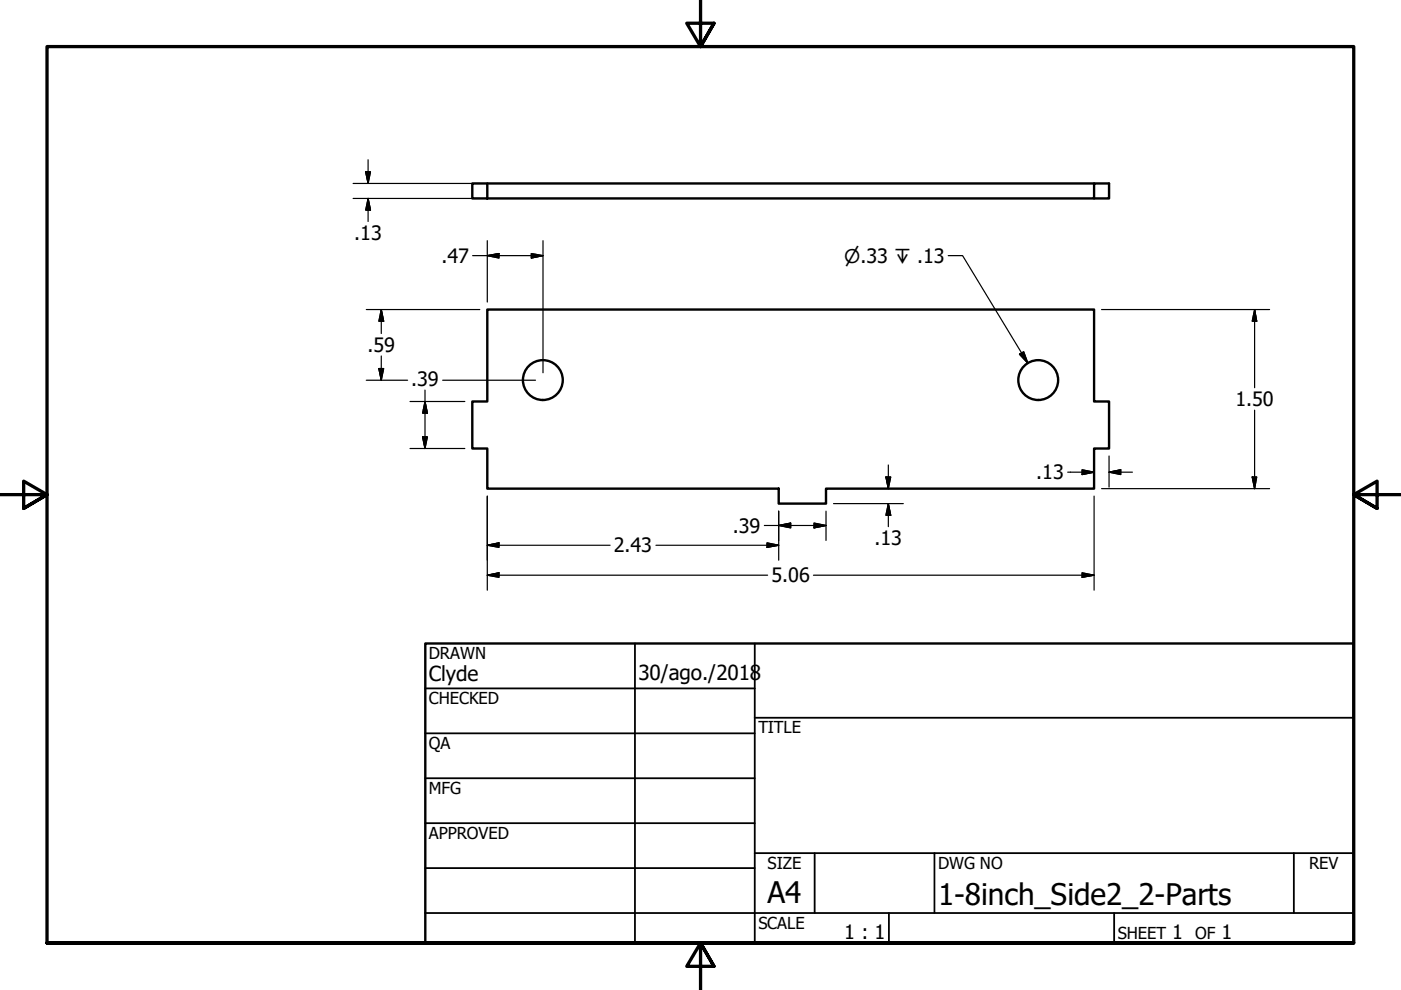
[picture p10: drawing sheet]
<svg xmlns="http://www.w3.org/2000/svg" width="297mm" height="210mm" viewBox="0 0 297 210" stroke-linecap="round" stroke-linejoin="round" font-family="sans-serif">
<g fill="none" stroke="#000" stroke-width=".51">
<path d="M100.1 38.9h3.2v3.2h-3.2zM103.3 38.9h128.7M103.3 42.1h128.7v-3.2h3.1v3.2h-3.1M103.3 65.6h128.7v19.5h3.1v10h-3.1v8.5h-56.9v3.2h-10v-3.2h-61.8v-8.5h-3.2v-10h3.2zM90.2 136.4h196.8v63.5h-196.8z"/>
<circle cx="115.1" cy="80.6" r="4.2"/>
<circle cx="220.1" cy="80.6" r="4.2"/>
</g>
<path d="M148.5 -.1v10l-2.9-5h5.8l-2.9 5 2.9-5M0 104.9h10l-5-2.9v5.8l5-2.9-5 2.9M297 104.9h-10l5-2.9v5.8l-5-2.9 5 2.9M10 199.9v-190h277v190h-277h277M151.4 204.9l-2.9-5 2.9 5h-5.8l2.9-5v10" fill="none" stroke="#000" stroke-width=".7"/>
<g fill="none" stroke="#000" stroke-width=".38">
<path d="M134.6 136.4v63.5M160 136.4v63.5M90.2 146h69.8M90.2 155.5h69.8M160 152.2h127M90.2 165h69.8M90.2 174.5h69.8M90.2 184.1h69.8M90.2 193.6h196.8M160 180.9h127M172.7 180.9v12.7M188.5 193.6v6.3"/>
<path d="M198.1 180.9v12.7M236.2 193.6v6.3M274.3 180.9v12.7"/>
</g>
<g fill="none" stroke="#000" stroke-width=".25">
<path d="M74.9 38.9h26.8M77.5 36.4l.5 2.5zM77.5 36.4h1l-.5 2.5zM78 33.9v5M74.9 42.1h26.8M78 42.1l.5 2.4zM78 42.1l.5 2.4h-1zM78 42.1v4.9M100.2 54.2h14.9M103.3 54.2l2.5-.4zM103.3 54.2l2.5-.4v.9zM103.3 51v13"/>
<path d="M112.6 54.7l2.5-.5zM112.6 53.8l2.5 .4-2.5 .5zM115.1 51v28M201 54.2h3.1l13.8 22.8M77.7 65.6h24M80.3 78.1l.5 2.5zM80.3 78.1h1l-.5 2.5zM80.8 65.6l.5 2.5zM80.8 65.6l.5 2.5h-1zM80.8 65.6v5.1M80.8 75.5v5.1M216.2 75.1l1.7 1.9z"/>
<path d="M216.2 75.1l.8-.5 .9 2.4zM233.6 65.6h35.6M266 65.6l.4 2.5zM266 65.6l.4 2.5h-.9zM266 65.6v16.6M77.7 80.6h8.7M86.9 85.1h11.7M86.9 95.1h11.7M89.6 92.6l.5 2.5zM89.6 92.6h1l-.5 2.5zM90.1 85.1l.5 2.5zM90.1 85.1l.5 2.5h-1z"/>
<path d="M90.1 82.7v12.4M93.9 80.6h19.6M188.3 98.6v5M229.4 99.6l2.6 .5-2.6 .5zM235.1 96.7v6.6M266 87v16.6M103.3 115.6l2.5-.5zM103.3 115.6l2.5-.5v.9zM103.3 105.2v19.9M103.3 115.6h26M139.1 115.6h26M162.1 111.4h13"/>
<path d="M162.6 116l2.5-.4zM162.6 115.1l2.5 .5-2.5 .4zM165.1 111.4l2.5-.5zM165.1 111.4l2.5-.5v1zM165.1 108.4v10.4M172.6 111.9l2.5-.5zM172.6 110.9l2.5 .5-2.5 .5zM175.1 108.4v6.2M176.7 106.8h14.8M187.8 101.1l.5 2.5zM187.8 101.1h1l-.5 2.5zM188.3 106.8l.5 2.5z"/>
<path d="M188.3 106.8l.5 2.5h-1zM188.3 106.8v4.9M226.4 100.1h5.6M229.4 100.6l2.6-.5zM232 105.2v19.9M233.6 103.6h35.6M235.1 100.1l2.5-.5zM235.1 100.1l2.5-.5v1zM235.1 100.1h5M265.5 101.1l.5 2.5zM265.5 101.1h.9l-.4 2.5zM103.3 122l2.5-.6z"/>
<path d="M103.3 122l2.5-.6v1zM103.3 122h59.5M172.5 122h59.5M229.4 122.4l2.6-.4zM229.4 121.4l2.6 .6-2.6 .4z"/>
</g>
<g fill="#000">
<path d="M77.5 36.4l.5 2.5zM77.5 36.4h1l-.5 2.5zM78 42.1l.5 2.4zM78 42.1l.5 2.4h-1zM103.3 54.2l2.5-.4v.9zM112.6 54.7l2.5-.5zM112.6 53.8l2.5 .4-2.5 .5zM80.3 78.1l.5 2.5zM80.3 78.1h1l-.5 2.5zM80.8 65.6l.5 2.5zM80.8 65.6l.5 2.5h-1zM216.2 75.1l1.7 1.9z"/>
<path d="M216.2 75.1l.8-.5 .9 2.4zM266 65.6l.4 2.5h-.9zM89.6 92.6l.5 2.5zM89.6 92.6h1l-.5 2.5zM90.1 85.1l.5 2.5zM90.1 85.1l.5 2.5h-1zM235.1 100.1l2.5-.5zM235.1 100.1l2.5-.5v1zM103.3 115.6l2.5-.5zM103.3 115.6l2.5-.5v.9zM162.6 115.1l2.5 .5-2.5 .4zM165.1 111.4l2.5-.5z"/>
<path d="M165.1 111.4l2.5-.5v1zM172.6 111.9l2.5-.5zM172.6 110.9l2.5 .5-2.5 .5zM187.8 101.1l.5 2.5zM187.8 101.1h1l-.5 2.5zM188.3 106.8l.5 2.5zM188.3 106.8l.5 2.5h-1zM229.4 100.6l2.6-.5zM229.4 99.6l2.6 .5-2.6 .5zM265.5 101.1l.5 2.5zM265.5 101.1h.9l-.4 2.5zM103.3 122l2.5-.6z"/>
<path d="M103.3 122l2.5-.6v1zM229.4 121.4l2.6 .6-2.6 .4z"/>
</g>
<path d="M103.3 54h2.5M266.2 65.6v2.5M162.6 115.8h2.5M229.4 122.2h2.6" fill="none" stroke="#000" stroke-width=".44"/>
<g font-size="6.3">
<text x="162.8" y="191.4">A4</text>
<text x="198.9" y="191.9">1-8inch_Side2_2-Parts</text>
</g>
<g font-size="4.4">
<text x="90.9" y="144.3">Clyde</text>
<text x="135.4" y="144.2">30/ago./2018</text>
</g>
<g font-size="4.2">
<text x="75.1" y="50.9">.13</text>
<text x="93.6" y="55.7">.47</text>
<text x="77.9" y="74.6">.59</text>
<text x="87.2" y="81.8">.39</text>
<text x="261.9" y="86.1">1.50</text>
<text x="219.7" y="101.6">.13</text>
<text x="155.4" y="112.9">.39</text>
<text x="130.1" y="117.1">2.43</text>
<text x="185.4" y="115.6">.13</text>
<text x="163.6" y="123.5">5.06</text>
<text x="179" y="199.2">1 : 1</text>
<text x="248.5" y="199.1">1</text>
<text x="259" y="199.1">1</text>
</g>
<text font-size="4" x="179" y="55.7">⌀.33 ↧ .13</text>
<g font-size="3.5">
<text x="90.9" y="139.7">DRAWN</text>
<text x="90.9" y="149.3">CHECKED</text>
<text x="160.8" y="155.5">TITLE</text>
<text x="90.9" y="158.8">QA</text>
<text x="90.9" y="168.3">MFG</text>
<text x="90.9" y="177.8">APPROVED</text>
<text x="162.8" y="184.2">SIZE</text>
<text x="198.9" y="184.2">DWG NO</text>
<text x="277.6" y="184.2">REV</text>
<text x="160.8" y="196.9">SCALE</text>
<text x="237" y="199.1">SHEET</text>
<text x="253.4" y="199.1">OF</text>
</g>
</svg>
